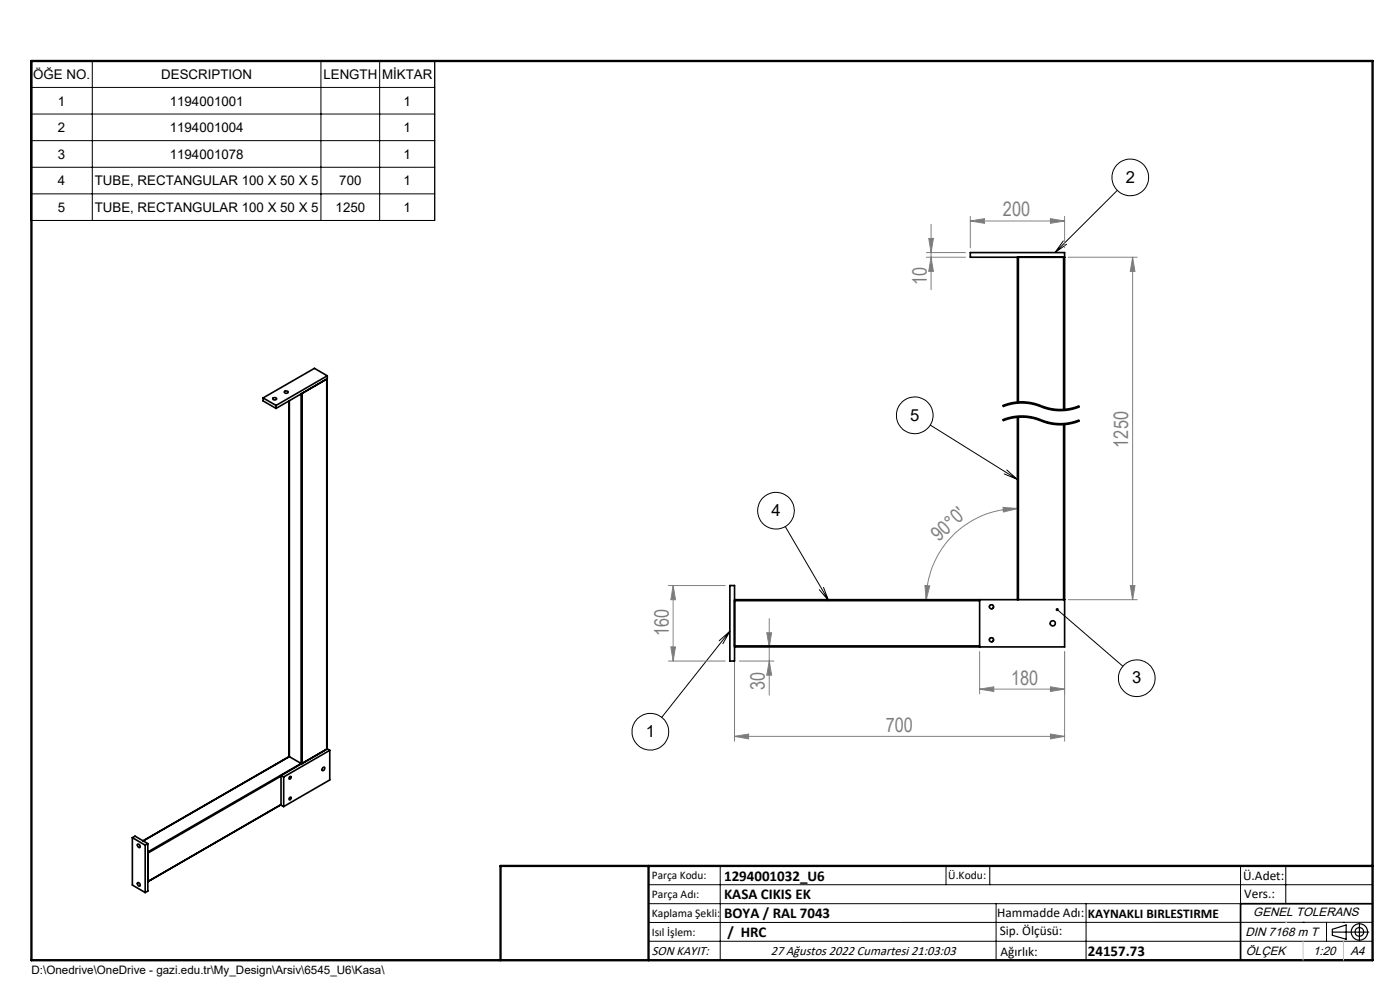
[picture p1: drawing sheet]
<svg xmlns="http://www.w3.org/2000/svg" width="297mm" height="210mm" viewBox="0 0 297 210" stroke-linecap="round" stroke-linejoin="round" font-family="sans-serif">
<g fill="none" stroke="#000" stroke-width=".21">
<path d="M6.5 12.9h85.7v33.9h-85.7zM6.5 18.5h85.7M19.6 12.9v33.9M68.1 12.9v33.9M80.5 12.9v33.9M6.5 24.2h85.7M6.5 29.8h85.7M6.5 35.5h85.7M6.5 41.1h85.7M225.6 51.1l-1.8 2.5M226.3 51.8l-2.5 1.8M237 40.4l-13.2 13.2"/>
<path d="M197.3 90.2l18.5 11.5M212.7 89.2a11.1 11.1 0 0 1 9 .3 10.6 10.6 0 0 0 7.3-.3M212.7 86.2a11.1 11.1 0 0 1 9 .3 10.6 10.6 0 0 0 7.3-.3M213.2 89.2l-.5 .1M213.2 86.2l-.5 .1M213.5 88.7l-.9 .3M213.5 85.7l-.9 .3M213.6 99.7l2.2 2M216.3 88.5l2.3 .2M216.3 85.5l2.3 .2M216.3 88.5l-1.4 .2-1.7 .5M216.3 85.5l-1.4 .2-1.7 .5"/>
<path d="M218.6 88.7l2.2 .6M218.6 85.7l3.5 1.1 1.4 .3M219.1 88.4l-2.8-.2-2.8 .5M219.1 85.4l-2.8-.2-2.8 .5M219.1 88.4l3.6 1.2M219.1 85.4l.9 .3M220 85.7l2.7 .9M220.8 89.3l.2 .1zM221 89.4l2.5 .7M222.7 89.6l.9 .1M222.7 86.6l.9 .1M223.5 90.1h.5"/>
<path d="M223.5 87.1h.5M223.6 89.7l2.3 .1M223.6 86.7l2.3 .1M227.7 89.4l-1.8 .4M227.7 86.4l-1.8 .4M229 89l-1.3 .5M229 86l-1.3 .5M229.1 89.3a10.8 10.8 0 0 1-5.1 .8M229.1 86.3a10.8 10.8 0 0 1-5.1 .8M166.6 111.7l9.2 15.7M213 100.5l2.8 1.2M154.8 133.9l-14.4 18.3"/>
<path d="M154.8 133.9l-1.4 2.7M154.8 133.9l-2.2 2M173.8 125.1l2 2.3M174.7 124.6l1.1 2.8M209.9 135.8a.5 .5 0 0 1 .4-.6 .5 .5 0 0 1 .5 .6 .5 .5 0 0 1-.6 .4M209.9 128.9a.5 .5 0 0 1 .4-.7 .5 .5 0 0 1 .5 .6 .5 .5 0 0 1-.6 .4M224.3 129.3l13.9 12M137.6 187.7h153.6M137.6 191.7h153.6M137.6 199.7h153.6M152.8 183.7v20M200.7 183.7v4"/>
<path d="M210 183.7v4M211.3 191.7v12M230.4 191.7v12M263.2 183.7v20M272.8 183.7v8M276.4 195.6h.1M281.4 195.6v4.1M285 195.6h.1M291.2 195.6l-153.6 .1"/>
<circle cx="239.8" cy="37.6" r="3.9"/>
<circle cx="194.1" cy="88.1" r="3.9"/>
<circle cx="164.6" cy="108.3" r="3.9"/>
<circle cx="138" cy="155.2" r="3.9"/>
<circle cx="241.2" cy="143.9" r="3.9"/>
</g>
<path d="M220.9 89.2a10.6 10.6 0 0 0-8.2 0M220.9 86.2a10.6 10.6 0 0 0-8.2 0M229 89.2a10.6 10.6 0 0 1-8.1 0M229 86.2a10.6 10.6 0 0 1-8.1 0" fill="none" stroke="#000" stroke-width=".21" stroke-dasharray="6.3 1.3 1.3 1.3" stroke-dashoffset="4.1" stroke-linecap="butt"/>
<g fill="none" stroke="#000" stroke-width=".25">
<path d="M282.6 197.7h7.8M282.6 197.1l3-.9v3l-3-.8zM288.4 195.8v3.8M106.2 203.7h185"/>
<circle cx="288.4" cy="197.7" r="1.74"/>
<circle cx="288.4" cy="197.7" r=".93"/>
</g>
<g fill="none" stroke="#808080" stroke-width=".21">
<path d="M196.5 54.6h8.3M196.5 53.6h8.3M197 50.6h1l-.5 3zM197.5 47.6v13.8M197.5 54.6l.5 3h-1zM205.8 46.9l3-.5v1zM205.8 45.9v6.7M205.8 46.9h20M222.8 46.4l3 .5-3 .5zM225.8 45.9v6.7M226.6 54.6h14.7M240.3 54.6l.5 3h-1z"/>
<path d="M240.3 54.6v72.6M212.8 107.6l3 .3-2.9 .7zM215.8 107.9a19.4 19.4 0 0 0-19.3 19.3M141.8 124.2h12M142.3 137.2h1l-.5 3zM142.8 124.2l.5 3h-1zM142.8 124.2v16M155.8 138v19.2M162.7 134.2h1l-.5 3zM163.2 131.2v16.3M196.2 124.2l1 .1-.7 2.9zM207.8 138.2v9"/>
<path d="M225.8 138.2v19M226.6 127.2h14.7M239.8 124.2h1l-.5 3zM141.8 140.2h12M155.8 156.2l3-.5v1zM155.8 156.2h70M156.8 140.2h7.4M163.2 140.2l.5 3h-1zM207.8 146.2l3-.5v1zM207.8 146.2h18M222.8 145.7l3 .5-3 .5zM222.8 155.7l3 .5-3 .5z"/>
</g>
<path d="M291.2 191.7h-28v12" fill="none" stroke="#000" stroke-width=".35"/>
<path d="M6.7 12.9h284.5v190.8h-284.5zM137.6 183.7v20M291.2 183.7h-185v20" fill="none" stroke="#000" stroke-width=".5"/>
<path d="M276.4 199.7v4M285 199.7v4" fill="none" stroke="#c0c0c0" stroke-width=".21"/>
<path d="M272.8 195.6h.1" fill="none" stroke="#c0c0c0" stroke-width=".25"/>
<path d="M224 129.1a.34 .34 0 0 1 .6 .2 .34 .34 0 0 1-.4 .4 .34 .34 0 0 1-.2-.6l.3 .2z" fill="#000"/>
<g fill="#808080">
<path d="M222.8 155.7l3 .5-3 .5zM155.8 156.2l3-.5v1zM222.8 46.4l3 .5-3 .5zM205.8 46.9l3-.5v1z"/>
<path d="M212.8 107.6l3 .3-2.9 .7zM196.2 124.2l1 .1-.7 2.9z"/>
<path d="M197.5 54.6l.5 3h-1zM197 50.6h1l-.5 3z"/>
<path d="M163.2 140.2l.5 3h-1zM162.7 134.2h1l-.5 3z"/>
<path d="M240.3 54.6l.5 3h-1zM239.8 124.2h1l-.5 3zM142.8 124.2l.5 3h-1zM142.3 137.2h1l-.5 3z"/>
<path d="M207.8 146.2l3-.5v1zM222.8 145.7l3 .5-3 .5z"/>
</g>
<g fill="none" stroke="#000" stroke-width=".35">
<path d="M215.8 54.6v30.8M216 54.6v30.8M225.6 54.6v32.4M225.8 54.6h-20v-1h20v33.4M69.4 79.7v.7l-10.8 6.2M69.4 79.7l-2.7-1.6-10.9 6.3M69.4 79.7l-10.8 6.3M55.8 84.4v.6l2.8 1.6M55.8 84.4l2.8 1.6M57.9 84.4h.2a.35 .35 0 0 1 .5-.1 .35 .35 0 0 1 0 .5 .35 .35 0 0 1-.5 0l-.2-.1zM58.6 86v.6M60.4 83h.1a.35 .35 0 0 1 .5-.1 .35 .35 0 0 1 0 .5 .35 .35 0 0 1-.5 0l-.2-.2z"/>
<path d="M61.3 85l.1 75.5M61.4 85v75.5M63.9 83.6v78.4M64.1 83.4v78.6h-.2M69.3 80.4l.1 78.4M69.4 80.4v78.4M215.8 88.4v38.8M216 88.4v38.8M225.6 90v37.2M225.8 89.9v47.3h-70M154.8 124.2h1v16h-1zM155.8 127.2h70"/>
<path d="M155.8 127.4h52M155.8 137h52M207.8 127.2v10M69.4 158.8v.1M70 159.2l-.6-.4-9.8 5.7M70 159.2l-9.8 5.6M70 159.2v6.2l-9.8 5.7M28.1 177.7l.5-.3 2.8 1.6M28.1 177.7l2.7 1.6M28.1 177.7v10l2.7 1.6M29.2 179.1h.3l.2 .2a.28 .28 0 0 1 0 .5 .28 .28 0 0 1-.5-.2zM30.8 179.3v10"/>
<path d="M31.4 179v10l-.6 .3M31.4 179l-.6 .3M59.6 170.7l-28.2 16.3M59.6 164.5l.6 .3M59.6 164.5v6.3l.6 .3M59.6 164.6l-28.2 16.4M60.2 164.8v6.3M61.3 160.5l-31 17.9M61.4 160.5l2.5 1.5M61.4 160.5l-31 17.9M61.4 169.2a.2 .2 0 0 1 .3-.1 .2 .2 0 0 1 0 .3 .21 .21 0 0 1-.2 .3 .21 .21 0 0 1-.2-.2zM61.4 164.8a.18 .18 0 0 1 .2-.1 .18 .18 0 0 1 .2 .2l-.1 .1a.23 .23 0 0 1-.1 .3 .23 .23 0 0 1-.3-.1z"/>
<path d="M63.9 162l-32.5 18.7M68.5 162.9a.27 .27 0 0 1 .4-.1 .27 .27 0 0 1-.1 .4 .28 .28 0 0 1-.4 .3 .28 .28 0 0 1 0-.5zM29.2 187.3a.38 .38 0 0 1 .5 .2 .38 .38 0 0 1-.2 .5l-.2-.2z"/>
<circle cx="210.3" cy="135.7" r=".43"/>
<circle cx="210.3" cy="128.7" r=".43"/>
<circle cx="223.3" cy="132.2" r=".55"/>
</g>
<g font-size="4.2" fill="#808080">
<text x="212.8" y="45.9">200</text>
<text x="196.6" y="60.5" transform="rotate(-90 196.6 60.5)">10</text>
<text x="239.3" y="95" transform="rotate(-90 239.3 95)">1250</text>
<text x="199.2" y="115" transform="rotate(-42 199.2 115)">90°0'</text>
<text x="141.9" y="134.9" transform="rotate(-90 141.9 134.9)">160</text>
<text x="162.2" y="146.5" transform="rotate(-90 162.2 146.5)">30</text>
<text x="214.5" y="145.2">180</text>
<text x="187.9" y="155.3">700</text>
</g>
<g font-size="3.5">
<text x="238.8" y="38.7">2</text>
<text x="193.1" y="89.2">5</text>
<text x="163.7" y="109.4">4</text>
<text x="240.2" y="145">3</text>
<text x="137" y="156.3">1</text>
</g>
<g font-size="3.2">
<text x="153.6" y="190.8">KASA CIKIS EK</text>
<text x="153.6" y="186.8">1294001032_U6</text>
<text x="153.6" y="194.8">BOYA / RAL 7043</text>
<text x="154.3" y="198.8">/ HRC</text>
<text x="230.8" y="202.8">24157.73</text>
</g>
<g font-size="2.8">
<text x="7" y="16.8">ÖĞE NO.</text>
<text x="34.2" y="16.8">DESCRIPTION</text>
<text x="68.6" y="16.8">LENGTH</text>
<text x="81.1" y="16.8">MİKTAR</text>
<text x="12.3" y="22.4">1</text>
<text x="36" y="22.4">1194001001</text>
<text x="85.6" y="22.4">1</text>
<text x="12.3" y="28.1">2</text>
<text x="36" y="28.1">1194001004</text>
<text x="85.6" y="28.1">1</text>
<text x="12.3" y="33.7">3</text>
<text x="36" y="33.7">1194001078</text>
<text x="85.6" y="33.7">1</text>
<text x="12.3" y="39.3">4</text>
<text x="20.1" y="39.3">TUBE, RECTANGULAR 100 X 50 X 5</text>
<text x="72" y="39.3">700</text>
<text x="85.6" y="39.3">1</text>
<text x="12.3" y="45">5</text>
<text x="20.1" y="45">TUBE, RECTANGULAR 100 X 50 X 5</text>
<text x="71.2" y="45">1250</text>
<text x="85.6" y="45">1</text>
<text x="263.7" y="186.7">Ü.Adet:</text>
<text x="263.9" y="190.5">Vers.:</text>
<text x="211.5" y="194.5">Hammadde Adı:</text>
<text x="230.8" y="194.7">KAYNAKLI BIRLESTIRME</text>
<text x="138.3" y="202.6">SON KAYIT:</text>
<text x="163.5" y="202.6">27 Ağustos 2022 Cumartesi 21:03:03</text>
<text x="212.1" y="198.4">Sip. Ölçüsü:</text>
<text x="212.2" y="202.7">Ağırlık:</text>
</g>
<g font-size="2.6">
<text x="265.9" y="194.4">GENEL TOLERANS</text>
<text x="264.2" y="198.5">DIN 7168 m T</text>
<text x="264.3" y="202.6">ÖLÇEK</text>
<text x="278.5" y="202.6">1:20</text>
<text x="286.5" y="202.6">A4</text>
</g>
<g font-size="2.5">
<text x="138.3" y="186.4">Parça Kodu:</text>
<text x="138.3" y="190.5">Parça Adı:</text>
<text x="201.2" y="186.5">Ü.Kodu:</text>
<text x="138.3" y="194.5">Kaplama Şekli:</text>
<text x="138.3" y="198.6">Isıl İşlem:</text>
<text x="6.7" y="206.7">D:\Onedrive\OneDrive - gazi.edu.tr\My_Design\Arsiv\6545_U6\Kasa\</text>
</g>
</svg>
